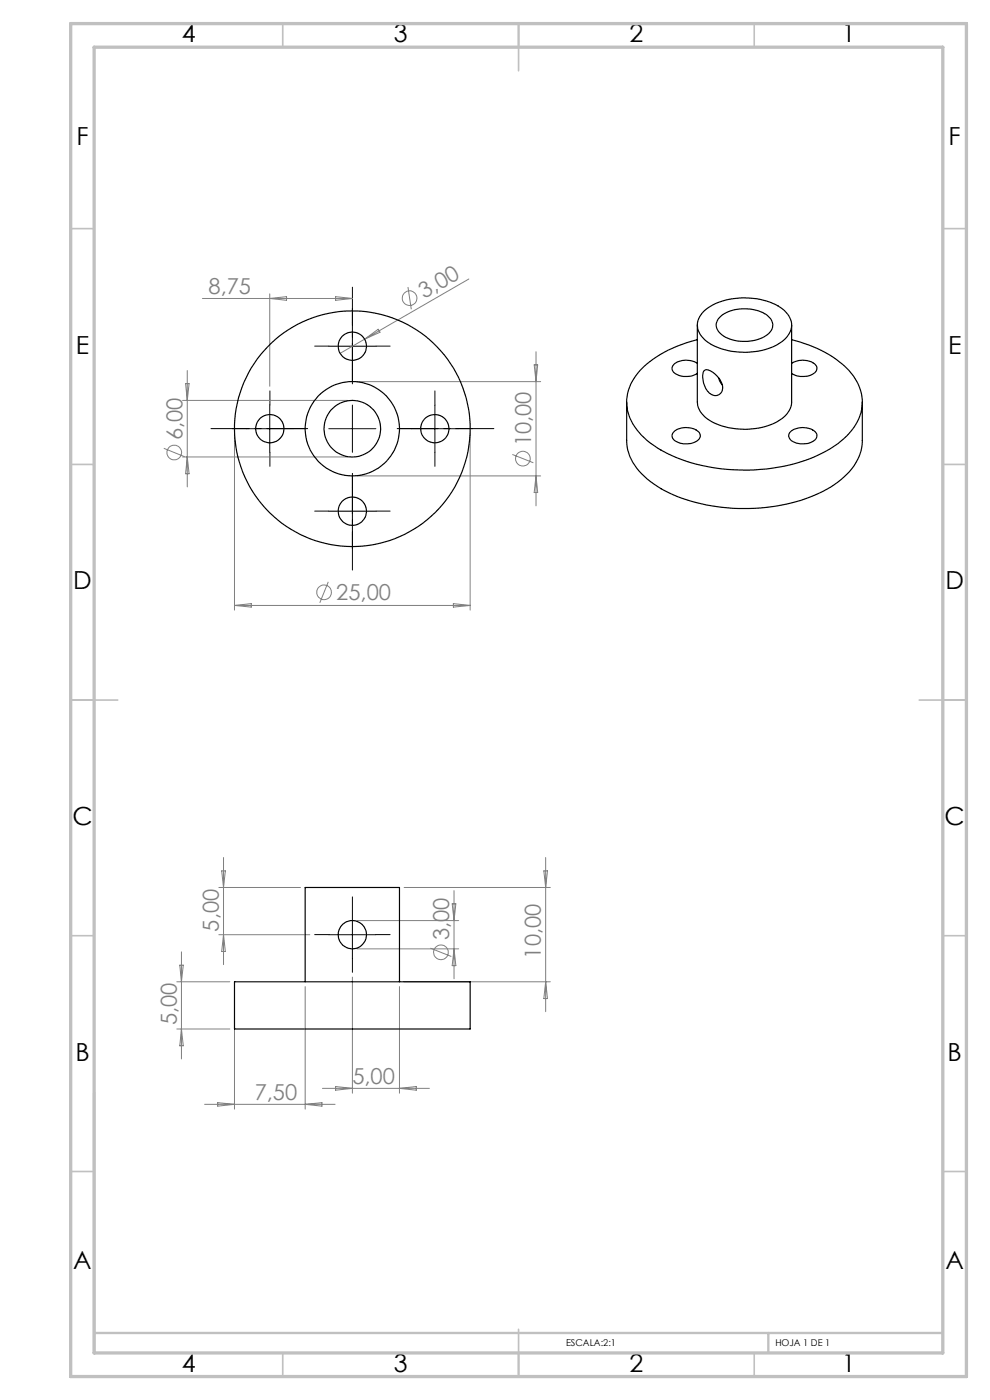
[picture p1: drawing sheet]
<svg xmlns="http://www.w3.org/2000/svg" width="210mm" height="297mm" viewBox="0 0 210 297" stroke-linecap="round" stroke-linejoin="round" font-family="sans-serif">
<g fill="none" stroke="#808080" stroke-width=".21">
<path d="M99.4 59.2l-22.1 12.8M39.7 78.6v24.7M42.9 63.3h31.9M57.2 62.3v19.6M57.2 63.3l3.6-.4v.8zM71.2 62.9l3.6 .4-3.6 .4zM77.3 72l-5.2 3M77.3 72l2.9-2.2 .4 .7zM86.5 60.9l.7 4.7M113.3 77.4h.8l-.4 3.6zM113.7 74.6v32.7M34.7 95.1l4.5 1.8"/>
<path d="M38.7 84.9h35M38.7 96.9h35M39.4 81.4h.7l-.4 3.5zM39.7 96.9l.4 3.6h-.7zM49.7 91.9v37.5M75.7 81h39M99.7 91.9v37.5M108.7 96.4l4.4 1.8M75.7 101h39M113.7 101l.4 3.5h-.8zM49.7 128.4h50M49.7 128.4l3.6-.3v.7z"/>
<path d="M69.6 123.4l-1.8 4.5M96.2 128.1l3.5 .3-3.5 .4zM46.4 198.3h19.3M46.4 188.3h17.3M47 184.7h.8l-.4 3.6zM47.4 181.9v22.7M47.4 198.3l.4 3.6h-.8zM75.7 195.3h21.6M85.7 188.3h31M95.9 191.7h.8l-.4 3.6zM96.3 188.9v18.7M115.4 184.7h.7l-.4 3.6z"/>
<path d="M115.7 181.9v32.7M37.5 208.3h11.3M37.5 218.3h11.3M38.1 204.7h.8l-.4 3.6zM38.5 201.9v22.7M38.5 218.3l.4 3.6h-.8zM49.7 209.3v26M64.7 209.3v26M74.8 207.3v24.6M75.7 201.3h21.6M84.7 209.3v22.6M85.7 208.3h31"/>
<path d="M91.3 201.2l4.4 1.7M96.3 201.3l.4 3.6h-.8zM115.7 208.3l.4 3.5h-.7zM43.4 234.3h27.7M46.2 233.9l3.5 .4-3.5 .4zM64.7 234.3l3.6-.4v.8zM68.4 230.9h22.7M71.2 230.5l3.6 .4-3.6 .4zM84.7 230.9l3.6-.4v.8z"/>
<circle cx="86.9" cy="63.3" r="1.55"/>
<circle cx="37" cy="96" r="1.55"/>
<circle cx="110.9" cy="97.3" r="1.55"/>
<circle cx="68.8" cy="125.6" r="1.55"/>
<circle cx="93.5" cy="202" r="1.56"/>
</g>
<g fill="none" stroke="#000" stroke-width=".21" stroke-dasharray="15.2 1.3 1.3 1.3">
<path d="M69.8 73.4h-3M74.8 68.4v-3M74.8 78.4v3M79.8 73.4h3M52.3 90.9h-3M57.3 85.9v-3M57.3 95.9v3M62.3 90.9h3M87.3 90.9h-3M92.3 85.9v-3M92.3 95.9v3M97.3 90.9h3"/>
<path d="M69.8 108.4h-3M74.8 103.4v-3M74.8 113.4v3M79.8 108.4h3M69.8 198.3h-3M74.8 193.3v-3M79.8 198.3h3M74.8 203.3v3"/>
</g>
<path d="M64.8 90.9h-20M74.8 80.9v-20M84.8 90.9h20M74.8 100.9v20" fill="none" stroke="#000" stroke-width=".21" stroke-dasharray="15.2 1.3 1.3 1.3" stroke-dashoffset="7.1"/>
<path d="M69.7 73.4h10M74.8 68.4v10.1M52.2 90.9h10M57.2 85.9v10.1M69.7 90.9h10M74.8 85.9v10.1M87.2 90.9h10M92.3 85.9v10.1M69.7 108.4h10M74.8 103.4v10M69.7 198.3h10M74.8 193.3v10" fill="none" stroke="#000" stroke-width=".21"/>
<g fill="none" stroke="#c0c0c0" stroke-width=".35">
<path d="M60 5v5M110 5v10M160 5v5M15 48.5h5M200 48.5h5M15 98.5h5M200 98.5h5M15 148.5h10M195 148.5h10M15 198.5h5M200 198.5h5M15 248.5h5"/>
<path d="M200 248.5h5M60 287v5M110 282v10M160 287v5"/>
</g>
<path d="M20 231.8v55.2M20 282.8h180M163 282.8v4.2" fill="none" stroke="#c0c0c0" stroke-width=".5"/>
<path d="M15 5h190v287h-190zM20 10h180v277h-180z" fill="none" stroke="#c0c0c0" stroke-width=".7"/>
<g fill="none" stroke="#000" stroke-width=".25">
<path d="M147.9 72.1a24.2 24.2 0 0 0-12.5 6.9 9.2 9.2 0 0 0 .2 12.8 24.8 24.8 0 0 0 13.2 6.9 39.5 39.5 0 0 0 25.8-2.6 14.8 14.8 0 0 0 8-8.6 10 10 0 0 0-3.7-10.1 25.8 25.8 0 0 0-11-5.3M147.9 69v16.3a5.3 5.3 0 0 0 3.5 4.4 15.4 15.4 0 0 0 14.3-.8 4.6 4.6 0 0 0 2.2-3.6v-16.3M147.9 77.1a4.2 4.2 0 0 0-5.2 .5 1.41 1.41 0 0 0 1.2 2 4.6 4.6 0 0 0 4-.4M149.3 66a14 14 0 0 1 12-2.5 8.2 8.2 0 0 1 6.4 4.3 4.3 4.3 0 0 1-2.5 5.1 15.3 15.3 0 0 1-15.3-.5 4 4 0 0 1-1.5-5.2zM149.3 78.7a1.7 1.7 0 0 1 2.2 .5 3.5 3.5 0 0 1 1.5 4 1.75 1.75 0 0 1-2.9-.2 4.7 4.7 0 0 1-.8-4.3zM152.6 67.4a8.4 8.4 0 0 1 8.2-1.5 3.6 3.6 0 0 1 3.1 3.3 4.3 4.3 0 0 1-3.7 3 8.2 8.2 0 0 1-7.7-1.7 2.13 2.13 0 0 1 .1-3.1zM167.9 77.1a4.3 4.3 0 0 1 5.2 .4 1.38 1.38 0 0 1-1.1 2 4.4 4.4 0 0 1-4.1-.3M132.9 85.3v8.1a11.1 11.1 0 0 0 5.1 8.8 33.1 33.1 0 0 0 18.6 5.7 35.7 35.7 0 0 0 20.4-5.1 12.8 12.8 0 0 0 5.8-7.8l.1-1.3v-8.4M143.1 91.4a4.3 4.3 0 0 1 5.2 .4 1.42 1.42 0 0 1-1 2 4.1 4.1 0 0 1-4.6-.8l-.1-.7zM152.4 80.1l.8 1.6M167.9 91.4a4.3 4.3 0 0 1 5.2 .4 1.38 1.38 0 0 1-1.1 2 4.1 4.1 0 0 1-4.5-.8l-.2-.5 .1-.4zM49.7 208.3h50v10h-50z"/>
<path d="M64.7 208.3v-20h20v20"/>
<circle cx="74.7" cy="73.5" r="3"/>
<circle cx="57.2" cy="90.9" r="3"/>
<circle cx="74.7" cy="91" r="10"/>
<circle cx="74.7" cy="90.9" r="6"/>
<circle cx="74.7" cy="90.9" r="25"/>
<circle cx="92.2" cy="90.9" r="3"/>
<circle cx="74.7" cy="108.4" r="3"/>
<circle cx="74.8" cy="198.3" r="3"/>
</g>
<g font-size="5.3">
<text x="38.5" y="9">4</text>
<text x="83.5" y="9">3</text>
<text x="133.6" y="9">2</text>
<text x="178.6" y="9">1</text>
<text x="16.2" y="30.8">F</text>
<text x="201.2" y="30.8">F</text>
<text x="16.1" y="75">E</text>
<text x="201.1" y="75">E</text>
<text x="15.5" y="125">D</text>
<text x="200.5" y="125">D</text>
<text x="15.4" y="175">C</text>
<text x="200.4" y="175">C</text>
<text x="16" y="225">B</text>
<text x="201" y="225">B</text>
<text x="15.5" y="269.3">A</text>
<text x="200.5" y="269.3">A</text>
<text x="38.5" y="291">4</text>
<text x="83.5" y="291">3</text>
<text x="133.6" y="291">2</text>
<text x="178.6" y="291">1</text>
</g>
<g font-size="4.7" fill="#808080">
<text x="44.2" y="62.3">8,75</text>
<text x="90" y="63.4" transform="rotate(-30 90 63.4)">3,00</text>
<text x="38.7" y="93.4" transform="rotate(-90 38.7 93.4)">6,00</text>
<text x="112.6" y="94.7" transform="rotate(-90 112.6 94.7)">10,00</text>
<text x="71.3" y="127.3">25,00</text>
<text x="46.4" y="197.6" transform="rotate(-90 46.4 197.6)">5,00</text>
<text x="95.3" y="199.4" transform="rotate(-90 95.3 199.4)">3,00</text>
<text x="114.7" y="203.4" transform="rotate(-90 114.7 203.4)">10,00</text>
<text x="37.5" y="217.5" transform="rotate(-90 37.5 217.5)">5,00</text>
<text x="54" y="233.3">7,50</text>
<text x="74.7" y="229.9">5,00</text>
</g>
<g font-size="2">
<text x="120.1" y="285.6">ESCALA:2:1</text>
<text x="164.5" y="285.6">HOJA 1 DE 1</text>
</g>
</svg>
